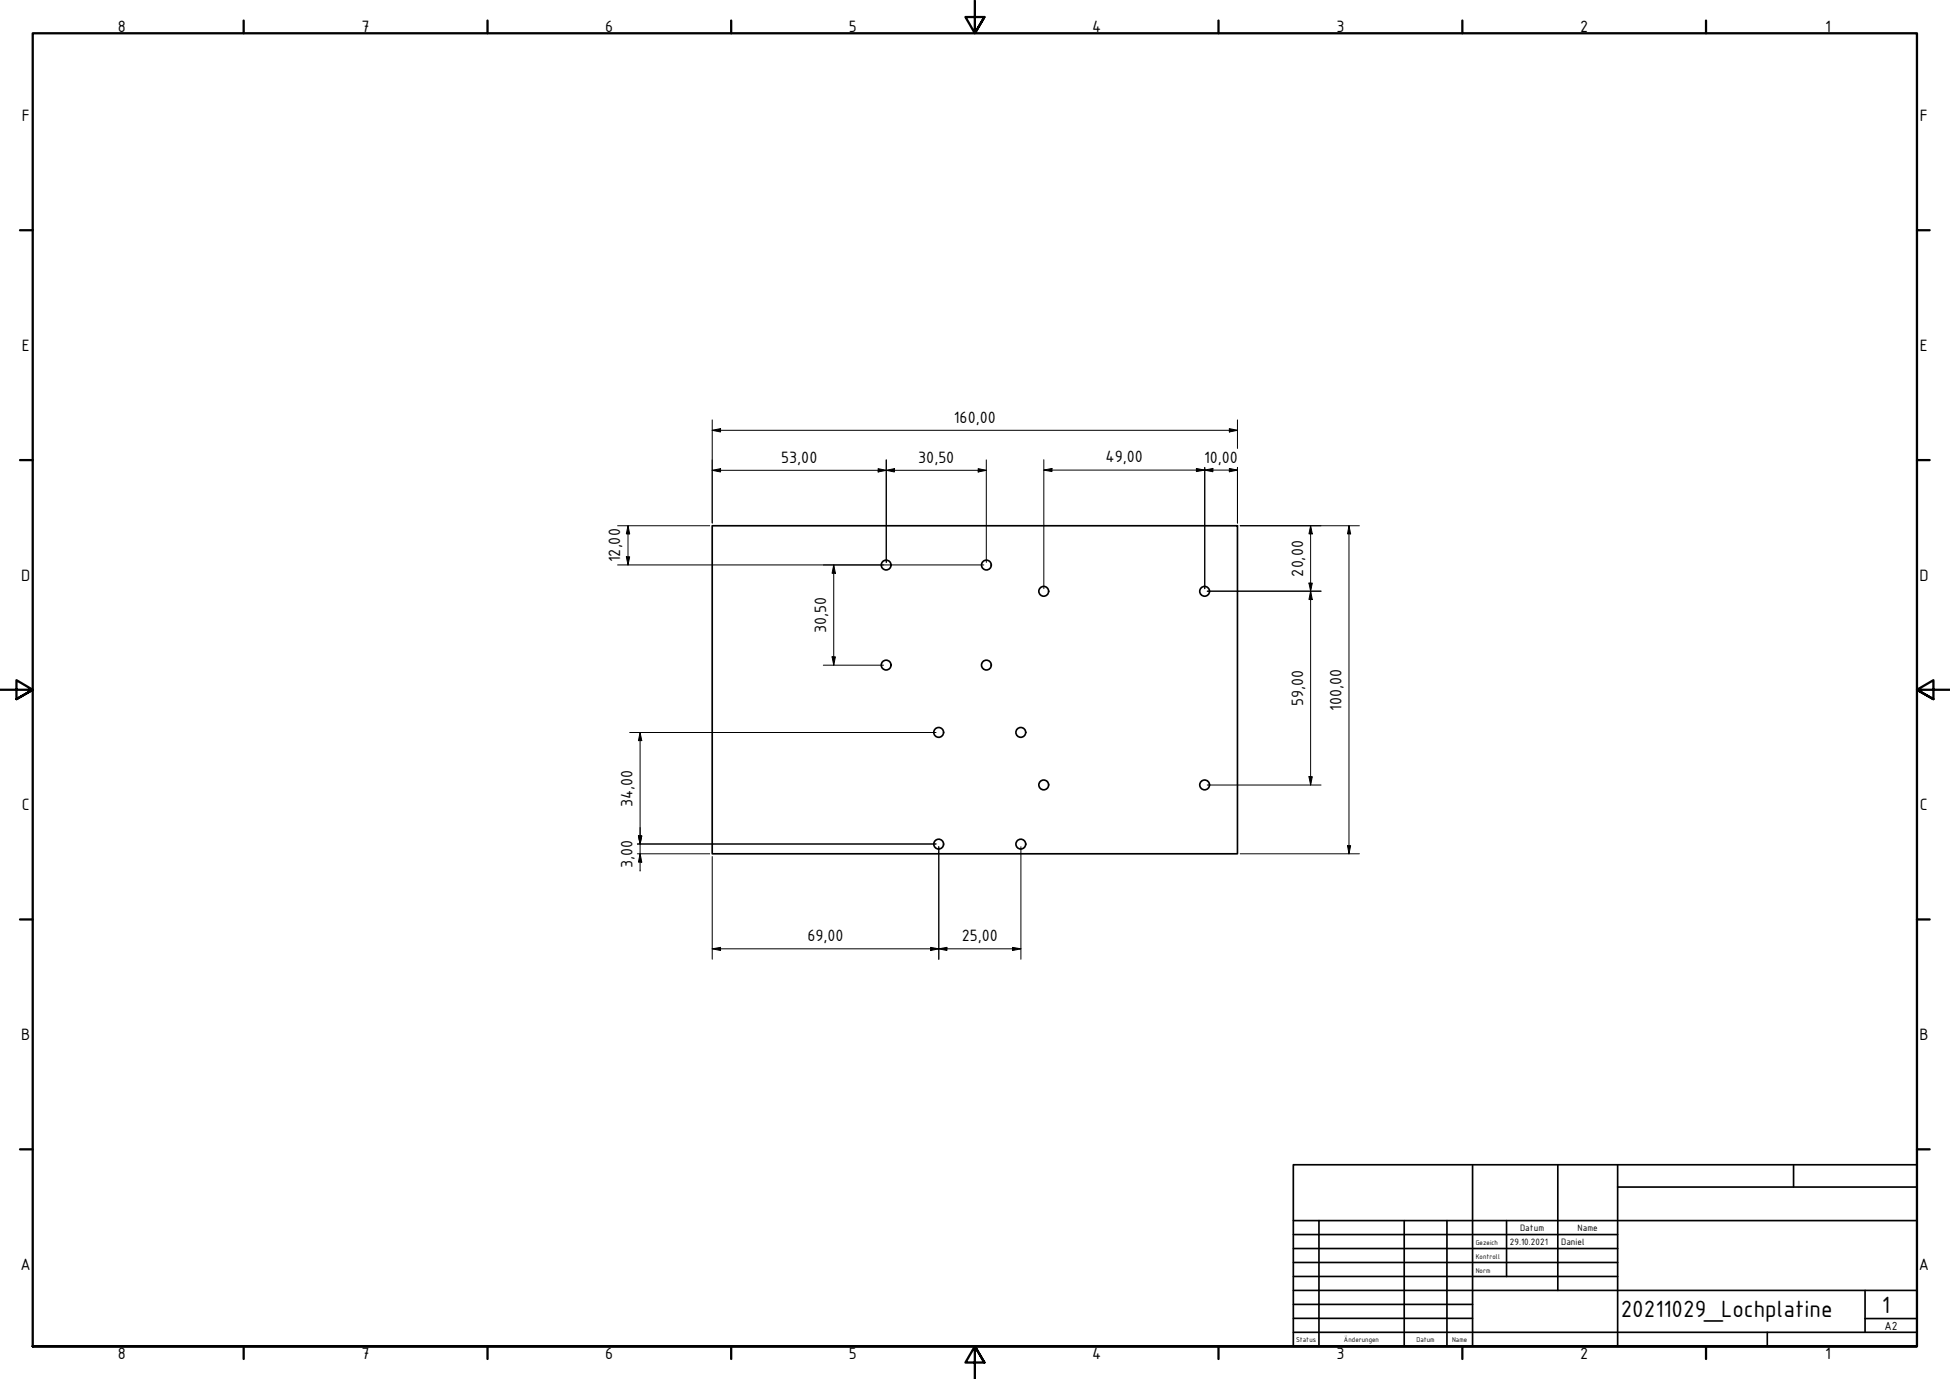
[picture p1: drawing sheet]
<svg xmlns="http://www.w3.org/2000/svg" width="594mm" height="420mm" viewBox="0 0 594 420" stroke-linecap="round" stroke-linejoin="round" font-family="sans-serif">
<!-- layer: Visible (ISO) -->
<g fill="none" stroke="#000" stroke-width=".51">
<path d="M217 160.2h160v99.9h-160z"/>
<circle cx="270" cy="172.2" r="1.49"/>
<circle cx="300.5" cy="172.2" r="1.49"/>
<circle cx="318" cy="180.2" r="1.49"/>
<circle cx="367" cy="180.2" r="1.49"/>
<circle cx="270" cy="202.6" r="1.49"/>
<circle cx="300.5" cy="202.6" r="1.49"/>
<circle cx="286" cy="223.1" r="1.49"/>
<circle cx="311" cy="223.1" r="1.49"/>
<circle cx="318" cy="239.2" r="1.49"/>
<circle cx="367" cy="239.2" r="1.49"/>
<circle cx="286" cy="257.2" r="1.49"/>
<circle cx="311" cy="257.2" r="1.49"/>
</g>
<!-- layer: Border (ISO) -->
<g fill="none" stroke="#000" stroke-width=".7">
<path d="M74.2 6.3v3.8M148.5 6.3v3.8M222.8 6.3v3.8M297 .2v9.9l-2.9-4.9h5.8l-2.9 4.9 2.9-4.9M371.2 6.3v3.8M445.5 6.3v3.8M519.7 6.3v3.8M6.1 70.1h3.9M584 70.1h3.9M6.1 140.2h3.9M584 140.2h3.9M0 210.2h10l-5-3v5.8l5-2.8-5 2.8"/>
<path d="M594 210.2h-10l5-3v5.8l-5-2.8 5 2.8M6.1 280.1h3.9M584 280.1h3.9M6.1 350.2h3.9M584 350.2h3.9M10 410.2v-400.1h574v400.1h-574h574M74.2 410.2v3.9M148.5 410.2v3.9M222.8 410.2v3.9M299.9 415.1l-2.9-4.9 2.9 4.9h-5.8l2.9-4.9v10M371.2 410.2v3.9M445.5 410.2v3.9"/>
<path d="M519.7 410.2v3.9"/>
</g>
<!-- layer: Title (ISO) -->
<g fill="none" stroke="#000" stroke-width=".51">
<path d="M394 354.9h190v55.3h-190zM448.6 354.9v55.3M474.6 354.9v38.3M492.8 354.9v55.3M546.4 354.9v6.8M394 376.2h98.8M394 371.9h190M401.8 371.9v38.3M427.8 371.9v38.3M440.8 371.9v38.3M459 371.9v17M492.8 361.7h91.2"/>
<path d="M394 380.4h98.8M394 384.7h98.8M394 388.9h98.8M394 393.2h190M394 397.4h54.6M568.2 393.2v12.7M394 405.9h190M394 401.7h54.6M538.4 405.9v4.3M568.2 401.7h15.8"/>
</g>
<!-- layer: Dimension (ISO) -->
<g fill="none" stroke="#000" stroke-width=".3">
<path d="M217 131.1l2.5-.5v1zM217 131.1h160M217 127.9v31.5M374.5 130.6l2.5 .5-2.5 .5zM377 127.9v8.7M217 143.3l2.5-.5v1zM217 143.3h83.5M267.5 142.8l2.5 .5-2.5 .5zM270 143.3l2.5-.5v1zM270 140.1v31.3M298 142.8l2.5 .5-2.5 .5zM300.5 140.1v31.3"/>
<path d="M318 143.2l2.5-.5v1zM318 143.2h59M318 140.1v39.3M364.5 142.7l2.5 .5-2.5 .5zM367 143.2l2.5-.5v1zM367 142.4v37M374.5 142.7l2.5 .5-2.5 .5zM377 142.4v17M188.2 160.2h28M188.2 172.1h111.5M190.8 169.7h1l-.5 2.4zM191.3 160.2l.5 2.5h-1z"/>
<path d="M191.3 160.2v11.9M254 172.1l.5 2.6h-1zM254 172.1v30.6M377.8 160.2h36.3M398.8 177.7h1l-.5 2.4zM399.3 160.2l.5 2.5h-1zM399.3 160.2v79M411 160.2l.5 2.5h-1zM411 160.2v99.9M367.8 180.1h34.7M399.3 180.1l.5 2.6h-1zM250.8 202.7h18.4"/>
<path d="M253.5 200.1h1l-.5 2.6zM191.8 223.2h93.4M195 223.2l.5 2.5h-1zM195 223.2v42.2M367.8 239.2h34.7M398.8 236.6h1l-.5 2.6zM194.2 257.2h91M194.5 254.7h1l-.5 2.5zM286 258v34.3M311 258v34.3M410.5 257.7h1l-.5 2.4zM194.2 260.1h22"/>
<path d="M195 260.1l.5 2.6h-1zM217 261v31.3M377.8 260.1h36.3M217 289.1l2.5-.5v1zM217 289.1h94M283.5 288.6l2.5 .5-2.5 .5zM286 289.1l2.5-.5v1zM308.5 288.6l2.5 .5-2.5 .5z"/>
</g>
<g fill="#000">
<path d="M217 131.1l2.5-.5v1z" fill-rule="evenodd"/>
<path d="M374.5 130.6l2.5 .5-2.5 .5z" fill-rule="evenodd"/>
<path d="M217 143.3l2.5-.5v1z" fill-rule="evenodd"/>
<path d="M267.5 142.8l2.5 .5-2.5 .5z" fill-rule="evenodd"/>
<path d="M270 143.3l2.5-.5v1z" fill-rule="evenodd"/>
<path d="M298 142.8l2.5 .5-2.5 .5z" fill-rule="evenodd"/>
<path d="M318 143.2l2.5-.5v1z" fill-rule="evenodd"/>
<path d="M364.5 142.7l2.5 .5-2.5 .5z" fill-rule="evenodd"/>
<path d="M367 143.2l2.5-.5v1z" fill-rule="evenodd"/>
<path d="M374.5 142.7l2.5 .5-2.5 .5z" fill-rule="evenodd"/>
<path d="M190.8 169.7h1l-.5 2.4z" fill-rule="evenodd"/>
<path d="M191.3 160.2l.5 2.5h-1z" fill-rule="evenodd"/>
<path d="M254 172.1l.5 2.6h-1z" fill-rule="evenodd"/>
<path d="M398.8 177.7h1l-.5 2.4z" fill-rule="evenodd"/>
<path d="M399.3 160.2l.5 2.5h-1z" fill-rule="evenodd"/>
<path d="M411 160.2l.5 2.5h-1z" fill-rule="evenodd"/>
<path d="M399.3 180.1l.5 2.6h-1z" fill-rule="evenodd"/>
<path d="M253.5 200.1h1l-.5 2.6z" fill-rule="evenodd"/>
<path d="M195 223.2l.5 2.5h-1z" fill-rule="evenodd"/>
<path d="M398.8 236.6h1l-.5 2.6z" fill-rule="evenodd"/>
<path d="M194.5 254.7h1l-.5 2.5z" fill-rule="evenodd"/>
<path d="M194.5 254.7h1l-.5 2.5z" fill-rule="evenodd"/>
<path d="M410.5 257.7h1l-.5 2.4z" fill-rule="evenodd"/>
<path d="M195 260.1l.5 2.6h-1z" fill-rule="evenodd"/>
<path d="M217 289.1l2.5-.5v1z" fill-rule="evenodd"/>
<path d="M283.5 288.6l2.5 .5-2.5 .5z" fill-rule="evenodd"/>
<path d="M286 289.1l2.5-.5v1z" fill-rule="evenodd"/>
<path d="M308.5 288.6l2.5 .5-2.5 .5z" fill-rule="evenodd"/>
</g>
<g font-size="7.7">
<text x="493.8" y="401.3">20211029_Lochplatine</text>
<text x="573.3" y="400">1</text>
</g>
<g font-size="5.4">
<text x="35.9" y="9.8">8</text>
<text x="110.2" y="9.8">7</text>
<text x="184.4" y="9.8">6</text>
<text x="258.6" y="9.8">5</text>
<text x="332.7" y="9.8">4</text>
<text x="407.2" y="9.8">3</text>
<text x="481.4" y="9.8">2</text>
<text x="556" y="9.8">1</text>
<text x="6.6" y="36.9">F</text>
<text x="584.9" y="36.9">F</text>
<text x="6.6" y="106.9">E</text>
<text x="584.9" y="106.9">E</text>
<text x="290.6" y="128.8">160,00</text>
<text x="238" y="141">53,00</text>
<text x="279.7" y="141">30,50</text>
<text x="336.8" y="140.9">49,00</text>
<text x="366.8" y="140.9">10,00</text>
<text x="189" y="171.3" transform="rotate(-90 189 171.3)">12,00</text>
<text x="6.5" y="176.9">D</text>
<text x="397" y="175.7" transform="rotate(-90 397 175.7)">20,00</text>
<text x="584.8" y="176.9">D</text>
<text x="251.7" y="192.9" transform="rotate(-90 251.7 192.9)">30,50</text>
<text x="397" y="215.2" transform="rotate(-90 397 215.2)">59,00</text>
<text x="408.7" y="216.5" transform="rotate(-90 408.7 216.5)">100,00</text>
<text x="192.7" y="245.9" transform="rotate(-90 192.7 245.9)">34,00</text>
<text x="6.6" y="246.9">C</text>
<text x="584.9" y="246.9">C</text>
<text x="192.7" y="264.6" transform="rotate(-90 192.7 264.6)">3,00</text>
<text x="246" y="286.8">69,00</text>
<text x="293" y="286.8">25,00</text>
<text x="6.5" y="316.9">B</text>
<text x="584.8" y="316.9">B</text>
<text x="6.3" y="386.9">A</text>
<text x="584.6" y="386.9">A</text>
<text x="35.9" y="414.1">8</text>
<text x="110.2" y="414.1">7</text>
<text x="184.4" y="414.1">6</text>
<text x="258.6" y="414.1">5</text>
<text x="332.7" y="414.1">4</text>
<text x="407.2" y="414.1">3</text>
<text x="481.4" y="414.1">2</text>
<text x="556" y="414.1">1</text>
</g>
<text font-size="3.9" x="574.1" y="405.1">A2</text>
<g font-size="3">
<text x="463.1" y="375.1">Datum</text>
<text x="480.6" y="375.1">Name</text>
<text x="460" y="379.4">29.10.2021</text>
<text x="475.6" y="379.4">Daniel</text>
</g>
<g font-size="2.3">
<text x="449.6" y="379.4">Gezeich</text>
<text x="449.6" y="383.6">Kontroll</text>
<text x="449.6" y="387.9">Norm</text>
<text x="394.8" y="408.8">Status</text>
<text x="409.4" y="408.8">Änderungen</text>
<text x="431.5" y="408.8">Datum</text>
<text x="442.4" y="408.8">Name</text>
</g>
</svg>
